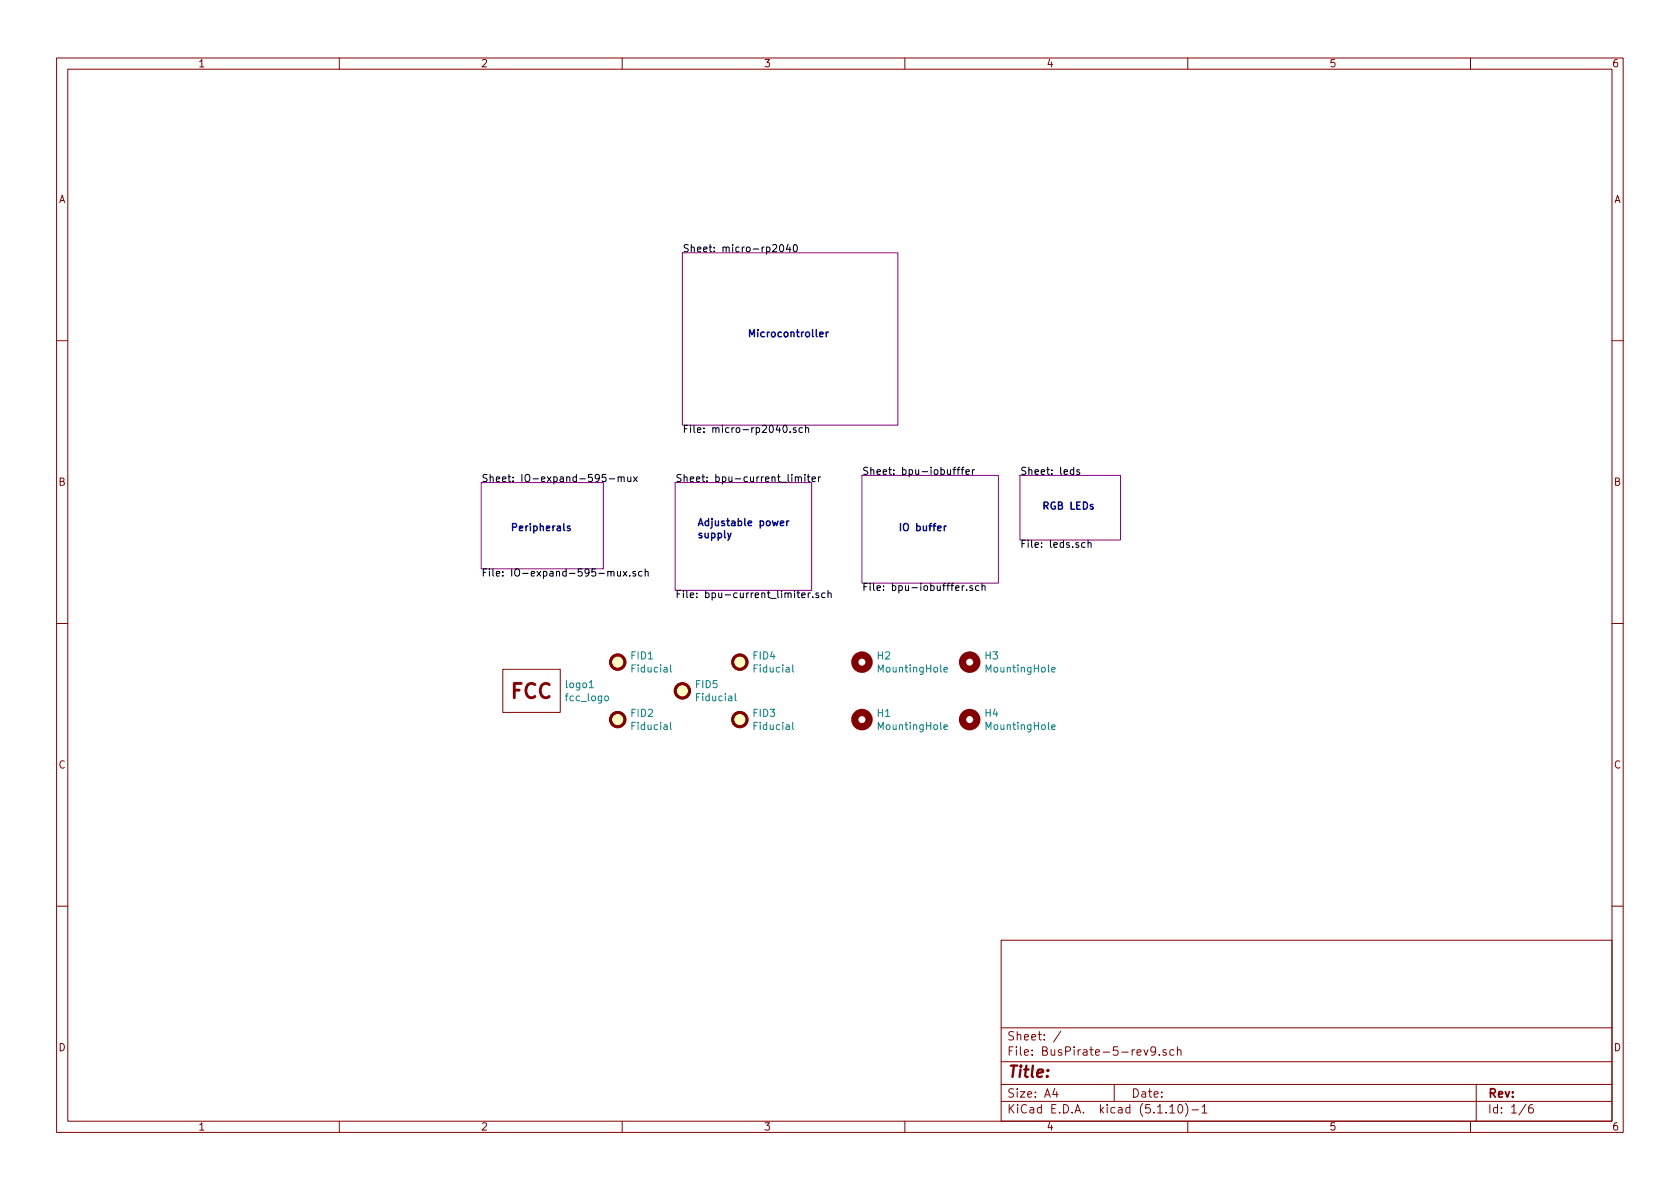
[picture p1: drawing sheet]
<svg xmlns="http://www.w3.org/2000/svg" width="297mm" height="210mm" viewBox="0 0 297 210" stroke-linecap="round" stroke-linejoin="round" font-family="sans-serif">
<g fill="none" stroke="#840000" stroke-width=".18">
<path d="M10 10.3h277v189.9h-277zM12 12.2h273v186.1h-273zM60 10.3v1.9M110 10.3v1.9M160 10.3v1.9M210 10.3v1.9M260 10.3v1.9M10 60.2h2M285 60.2h2M10 110.3h2M88.9 118.4h10.2v7.6h-10.2zM285 110.3h2"/>
<path d="M10 160.2h2M177 166.3h108v32h-108zM285 160.2h2M60 198.3v1.9M110 198.3v1.9M160 198.3v1.9M177 194.8h108M177 191.8h108M177 187.8h108M177 181.8h108M186.5 192.5l-.4 1h1M186.8 193v1"/>
<path d="M187.6 182.3l-1.3 2M197 191.8v3M202.3 185.6l.3 1 .4-1M204.3 185.7v.2a.48 .48 0 0 1-.7 .1l-.1-.3 .1-.5a.48 .48 0 0 1 .7 .1 1.27 1.27 0 0 1-.3 1.2l-.4 .1M205 186.5v.1M206.2 185.7l-.4-.1-.2 .2 .1 .2 .5 .2v.3h-.6M206.8 195.8l.5-.5v1.5M206.8 196.8h.9M207.5 185.7l-.4-.1-.3 .3 .2 .6h.5M208.2 185.7l.2-.1 .4 .1v.9M208.2 185.1v1.5M208.5 195.4l.1-.1a.8 .8 0 0 1 .5 .8 .8 .8 0 0 1-.5 .7 1 1 0 0 1-.1-1.4z"/>
<path d="M209.6 195.1a1.71 1.71 0 0 1 0 2.3M210 198.3v1.9M210.7 196.3h1.2M212.5 195.8l.5-.5v1.5M212.5 196.8h.9M260 198.3v1.9M261 191.8v6.5M269.8 195.2l-1.2 2M271 195.3a.62 .62 0 0 0-.7 .7v.7l.3 .1 .4-.1 .1-.5-.1-.2-.4-.1-.3 .3"/>
</g>
<path d="M120.6 44.7h38.1v30.5h-38.1zM85.1 85.3h21.6v15.3h-21.6zM119.4 85.3h24.1v19.1h-24.1zM152.4 84.1h24.1v19h-24.1zM180.3 84.1h17.8v11.4h-17.8z" fill="none" stroke="#840084" stroke-width=".18"/>
<g fill="none" stroke="#000" stroke-width=".18">
<path d="M136.6 43.4l.5-.1 .2 .3v.2l-.7 .7h.7M137.9 43.4l.2-.1a.67 .67 0 0 1 .5 .6 .67 .67 0 0 1-.5 .6l-.3-.5zM139.3 43.2l-.3 .9h.8M139.6 43.7v.8M140.4 43.4l.1-.1a.67 .67 0 0 1 .5 .6 .67 .67 0 0 1-.5 .6l-.1-.1-.1-.4zM138.6 75.3l.1-.1a.67 .67 0 0 1 .5 .6 .67 .67 0 0 1-.5 .7l-.3-.5zM139.7 76.3v.2M140.7 75.7l-.3-.1-.1 .2v.2l.4 .1v.3h-.4M141.9 75.7l-.4-.1-.2 .3 .1 .5h.5M142.4 75.8l.2-.2 .3 .1 .1 .8M142.4 75.2v1.3M107.1 83.9h-.6v.6l.1-.1 .5 .1v.5l-.2 .2-.4-.2"/>
<path d="M107.7 84.7h1M109.3 84.4l.2-.1 .3 .1v.8M109.3 84.3v.9M109.8 84.5l.2-.2 .3 .1 .1 .8M111 84.3v.8l.3 .1 .2-.2M111.5 84.3v.9M112 84.3l.7 .9M112.7 84.3l-.7 .9M140.6 84.4l.2-.1 .3 .1v.8M140.6 84.3v.9M141.1 84.5l.2-.2 .3 .1 .1 .8M142.3 83.9v.1"/>
<path d="M142.3 84.3v.9M142.7 84.3h.5M142.9 83.9v1.1l.3 .2M143.6 84.7l.6-.1-.1-.2-.3-.1-.2 .2v.6h.5M144.7 84.3v.9M145.1 84.3l-.4 .3M168.5 83.1h.5M169 82.6l-.3 .2v1.1M169.2 83.1h.5M169.7 82.6l-.3 .2v1.1M170 83.1h.4M170.4 82.6l-.3 .2v1.1"/>
<path d="M170.8 83.5l.6-.1-.1-.3h-.3l-.2 .1v.6h.5M171.9 83.1v.8M172.3 83.1l-.4 .2M189.8 83.1h-.3l-.3 .2 .2 .5h.4M189.8 82.6v1.3M190.9 83.1h-.3l-.2 .1v.2l.5 .1v.3h-.5M191.8 96h-.3l-.3 .2 .1 .5h.5M192.4 96.1l.2-.1h.3v.8M192.4 95.5v1.3M108 101.2l.2-.2 .3 .1 .1 .8M109.2 101v.8l.3 .1 .2-.2M109.7 101v.9"/>
<path d="M110.2 101l.6 .9M110.8 101l-.6 .9M111.3 101.7v.2M112.4 101.1l-.3-.1-.2 .2v.2l.5 .1v.3h-.5M113.5 101.1l-.3-.1-.3 .3 .1 .5h.5M114.1 101.2l.1-.2 .4 .1v.8M114.1 100.6v1.3M141.8 105.3l.6-.1-.1-.3-.4-.1-.1 .2v.6h.5M142.9 104.8v.9M143.3 104.8l-.4 .3M143.7 105.6v.1M144.7 104.9l-.3-.1-.2 .2 .1 .2 .4 .1v.3h-.5"/>
<path d="M145.9 104.9l-.4-.1-.2 .3 .1 .5h.5M146.4 105l.2-.2 .3 .1 .1 .8M146.4 104.4v1.3M170.1 103.6v.8M170.5 103.6l-.4 .2M170.9 104.3v.1M171.9 103.6h-.3l-.2 .2 .1 .1 .4 .2v.3h-.5M173.1 103.6h-.4l-.2 .2 .1 .6h.5M173.6 103.7l.2-.1h.3l.1 .8M173.6 103.1v1.3"/>
</g>
<path d="M118.6 117.6v1.1l.1 .1M140.2 117.6v1.1l.1 .1M166.9 118.4l.6-.1v-.2l-.4-.1-.2 .2 .1 .6h.5M186 118.4l.6-.1-.1-.2-.3-.1-.2 .2v.6h.5M104.2 121.6h.7M107 123.2l.1-.1 .4 .1 .1 .5-.2 .2h-.3l-.1-.1zM118.6 127.7v1.1l.1 .2M130 122.7v1l.2 .2M140.2 127.7v1.1l.1 .2M166.9 128.6l.6-.1v-.3h-.4l-.2 .1 .1 .7h.5M186 128.6l.6-.1-.1-.3h-.3l-.2 .1v.7h.5" fill="none" stroke="#008484" stroke-width=".18"/>
<g fill="#ffffc2" stroke="#ffffc2" stroke-width=".18">
<circle cx="120.6" cy="122.2" r="1.27"/>
<circle cx="130.8" cy="117.1" r="1.27"/>
<circle cx="130.8" cy="127.2" r="1.27"/>
<circle cx="109.2" cy="127.2" r="1.27"/>
<circle cx="109.2" cy="117.1" r="1.27"/>
</g>
<g fill="none" stroke="#840000" stroke-width=".51">
<circle cx="109.2" cy="117.1" r="1.27"/>
<circle cx="130.8" cy="117.1" r="1.27"/>
<circle cx="109.2" cy="127.2" r="1.27"/>
<circle cx="120.6" cy="122.2" r="1.27"/>
<circle cx="130.8" cy="127.2" r="1.27"/>
</g>
<g fill="none" stroke="#840000" stroke-width="1.3">
<circle cx="152.4" cy="117.1" r="1.27"/>
<circle cx="171.4" cy="117.1" r="1.27"/>
<circle cx="152.4" cy="127.2" r="1.27"/>
<circle cx="171.4" cy="127.2" r="1.27"/>
</g>
<path d="M146.1 58.7v.9M146.5 58.7l-.4 .2M100.8 93.1l-.3-.1-.2 .2 .1 .2 .4 .1v.3h-.5M138 92.5l.6-.1-.1-.2-.3-.1-.2 .2v.6h.5M139.1 92.1v.9M139.5 92.1l-.4 .2M167 93v.8M167.3 93l-.2 .1-.1 .1" fill="none" stroke="#0000c2" stroke-width=".25"/>
<text font-size="3.5" fill="#840000" x="90.3" y="123.5">FCC</text>
<text font-size="2.8" fill="#840000" x="178" y="190.5">Title:</text>
<g font-size="2.1" fill="#840000">
<text x="178" y="184">Sheet: /</text>
<text x="178" y="186.7">File: BusPirate-5-rev9.sch</text>
<text x="178" y="196.9">KiCad E.D.A. kicad (5.1.10)-1</text>
<text x="178" y="194.1">Size: A4</text>
<text x="200" y="194.1">Date:</text>
<text x="263" y="194.1">Rev:</text>
<text x="263" y="196.9">Id: 1/6</text>
</g>
<g font-size="1.8" fill="#840000">
<text x="35" y="11.9">1</text>
<text x="85" y="11.9">2</text>
<text x="135" y="11.9">3</text>
<text x="185" y="11.9">4</text>
<text x="235" y="11.9">5</text>
<text x="285" y="11.9">6</text>
<text x="10.4" y="35.9">A</text>
<text x="285.4" y="35.9">A</text>
<text x="10.4" y="85.9">B</text>
<text x="285.4" y="85.9">B</text>
<text x="10.4" y="135.9">C</text>
<text x="285.4" y="135.9">C</text>
<text x="10.4" y="185.9">D</text>
<text x="285.4" y="185.9">D</text>
<text x="35" y="199.9">1</text>
<text x="85" y="199.9">2</text>
<text x="135" y="199.9">3</text>
<text x="185" y="199.9">4</text>
<text x="235" y="199.9">5</text>
<text x="285" y="199.9">6</text>
</g>
<g font-size="1.8">
<text x="120.6" y="44.6">Sheet: micro-rp2040</text>
<text x="120.6" y="76.5">File: micro-rp2040.sch</text>
<text x="152.4" y="84">Sheet: bpu-iobufffer</text>
<text x="180.3" y="84">Sheet: leds</text>
<text x="85.1" y="85.2">Sheet: IO-expand-595-mux</text>
<text x="119.4" y="85.2">Sheet: bpu-current_limiter</text>
<text x="85.1" y="101.9">File: IO-expand-595-mux.sch</text>
<text x="180.3" y="96.9">File: leds.sch</text>
<text x="119.4" y="105.8">File: bpu-current_limiter.sch</text>
<text x="152.4" y="104.5">File: bpu-iobufffer.sch</text>
</g>
<g font-size="1.8" fill="#0000c2">
<text x="132.1" y="59.6">Microcontroller</text>
<text x="90.2" y="93.9">Peripherals</text>
<text x="123.2" y="93">Adjustable power</text>
<text x="123.2" y="95.2">supply</text>
<text x="158.7" y="93.9">IO buffer</text>
<text x="184.1" y="90.1">RGB LEDs</text>
</g>
<g font-size="1.8" fill="#008484">
<text x="111.6" y="116.6">FID1</text>
<text x="111.9" y="118.9">Fiducial</text>
<text x="133.2" y="116.6">FID4</text>
<text x="133.5" y="118.9">Fiducial</text>
<text x="155.2" y="116.6">H2</text>
<text x="155.5" y="118.9">MountingHole</text>
<text x="174.2" y="116.6">H3</text>
<text x="174.5" y="118.9">MountingHole</text>
<text x="100.2" y="121.7">logo1</text>
<text x="100.2" y="124">fcc_logo</text>
<text x="123.1" y="121.7">FID5</text>
<text x="123.3" y="124">Fiducial</text>
<text x="111.6" y="126.8">FID2</text>
<text x="111.9" y="129.1">Fiducial</text>
<text x="133.2" y="126.8">FID3</text>
<text x="133.5" y="129.1">Fiducial</text>
<text x="155.2" y="126.8">H1</text>
<text x="155.5" y="129.1">MountingHole</text>
<text x="174.2" y="126.8">H4</text>
<text x="174.5" y="129.1">MountingHole</text>
</g>
</svg>
